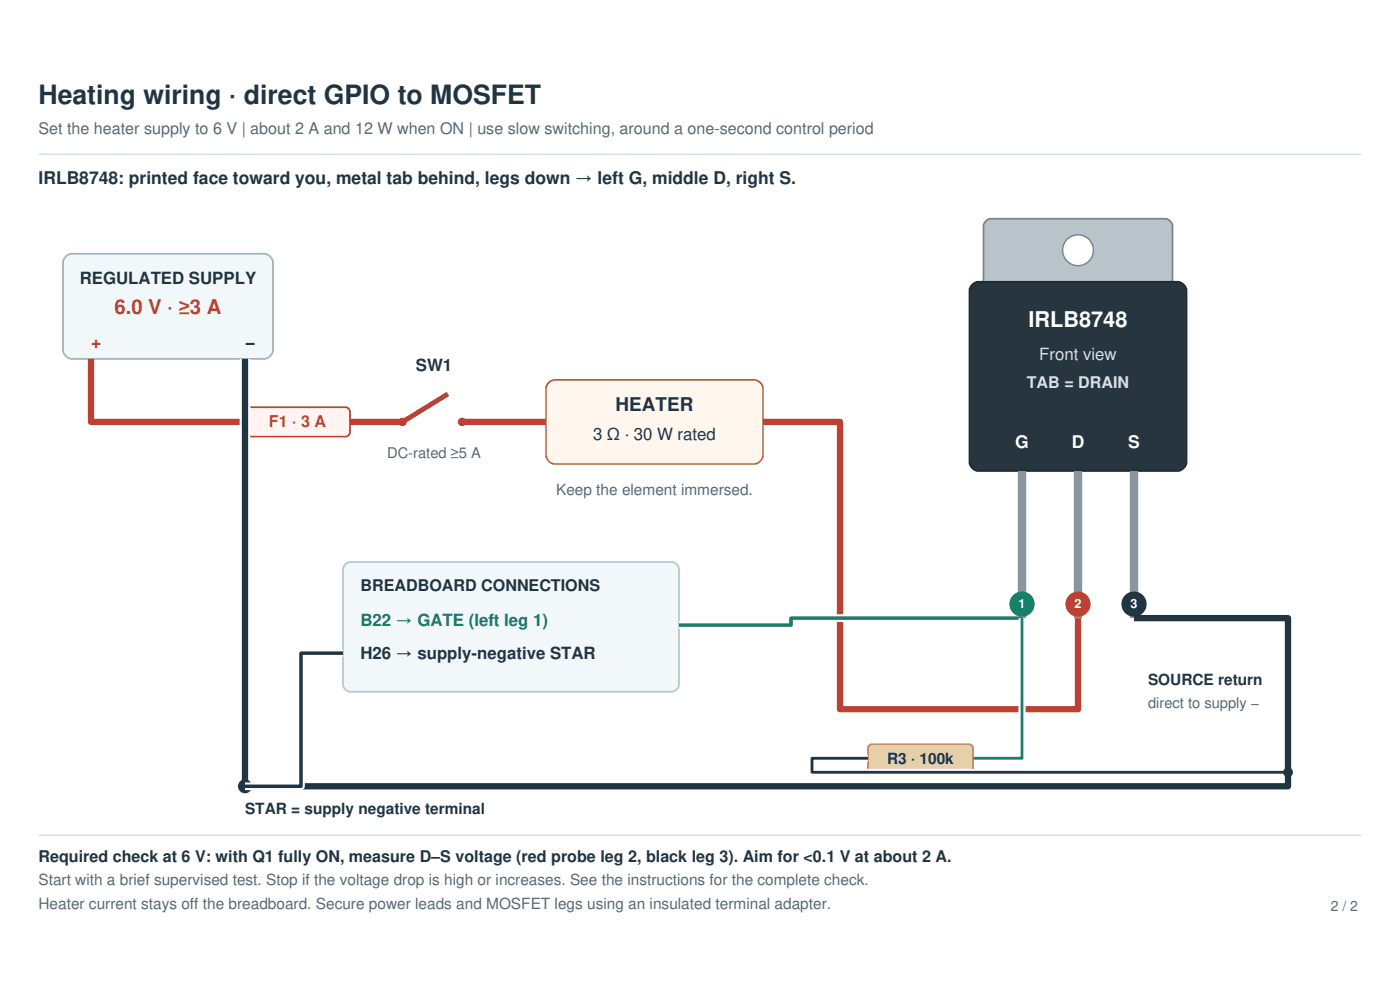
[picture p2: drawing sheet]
<svg xmlns="http://www.w3.org/2000/svg" width="420mm" height="297mm" viewBox="0 0 420 297" stroke-linecap="round" stroke-linejoin="round" font-family="sans-serif">
<path d="M0 17.2h420v262.5h-420z" fill="none" stroke="#fff" stroke-width=".53"/>
<path d="M11.6 46.2h396.9" fill="none" stroke="#d4dfe5" stroke-width=".42"/>
<path d="M20 76.7l1.4-.7h58l1 .4 1.2 1.2 .3 1v26.4l-.3 1-1.2 1.2-1 .3h-58l-1-.3-1.2-1.2-.3-1v-26.4l.3-1z" fill="#f2f7fa"/>
<path d="M20 76.7l1.4-.7h58l1 .4 1.2 1.2 .3 1v26.4l-.3 1-1.2 1.2-1 .3h-58l-1-.3-1.2-1.2-.3-1v-26.4l.3-1z" fill="none" stroke="#9eb2c0" stroke-width=".53"/>
<path d="M27.3 107.5v18.9h46.2" fill="none" stroke="#be4035" stroke-width="1.9" stroke-linecap="butt"/>
<path d="M73.8 122.6l1-.6 29.3 .1 .6 .5 .3 .7-.1 6.6-.5 .7-.7 .3-29.3-.1-.6-.5-.3-.7v-6.3z" fill="#fff4f1"/>
<path d="M73.8 122.6l1-.6 29.3 .1 .6 .5 .3 .7-.1 6.6-.5 .7-.7 .3-29.3-.1-.6-.5-.3-.7v-6.3z" fill="none" stroke="#be4035" stroke-width=".53"/>
<path d="M105 126.4h15.8" fill="none" stroke="#be4035" stroke-width="1.9" stroke-linecap="butt"/>
<circle cx="120.8" cy="126.4" r="1.05" fill="#be4035"/>
<circle cx="120.8" cy="126.4" r="1.05" fill="none" stroke="#be4035" stroke-width=".42"/>
<circle cx="138.6" cy="126.4" r="1.05" fill="#be4035"/>
<circle cx="138.6" cy="126.4" r="1.05" fill="none" stroke="#be4035" stroke-width=".42"/>
<path d="M134.4 118l-13.6 8.4" fill="none" stroke="#be4035" stroke-width="1.5" stroke-linecap="butt"/>
<path d="M138.6 126.4h25.2" fill="none" stroke="#be4035" stroke-width="1.9" stroke-linecap="butt"/>
<path d="M164.4 114.9l.9-.7 1-.4 60.6 .1 1.4 1 .6 1.5-.1 20.6-1 1.4-1.4 .6h-60.6l-1.4-1-.6-1.5v-20.1z" fill="#fff6ee"/>
<path d="M164.4 114.9l.9-.7 1-.4 60.6 .1 1.4 1 .6 1.5-.1 20.6-1 1.4-1.4 .6h-60.6l-1.4-1-.6-1.5v-20.1z" fill="none" stroke="#b57540" stroke-width=".53"/>
<path d="M228.9 126.4h23.1v86.1h71.4v-27.3" fill="none" stroke="#be4035" stroke-width="1.9" stroke-linecap="butt"/>
<path d="M295.7 66.2l1.5-.7h52.5a2.46 2.46 0 0 1 2.1 2.1v18.9a2.46 2.46 0 0 1-2.1 2.1h-52.5a2.46 2.46 0 0 1-2.1-2.1v-18.9z" fill="#b9c3ca"/>
<path d="M295.7 66.2l1.5-.7h52.5a2.46 2.46 0 0 1 2.1 2.1v18.9a2.46 2.46 0 0 1-2.1 2.1h-52.5a2.46 2.46 0 0 1-2.1-2.1v-18.9z" fill="none" stroke="#748590" stroke-width=".53"/>
<circle cx="323.4" cy="75" r="4.6" fill="#fff"/>
<circle cx="323.4" cy="75" r="4.6" fill="none" stroke="#748590" stroke-width=".42"/>
<path d="M291.9 85.1l1.5-.7h60l1.5 .7 .8 .9 .3 1v51.6l-.7 1.5-.9 .7-1 .3h-60l-1.5-.6-.7-.9-.3-1v-51.6l.3-1z" fill="#27353e"/>
<path d="M291.9 85.1l1.5-.7h60l1.5 .7 .8 .9 .3 1v51.6l-.7 1.5-.9 .7-1 .3h-60l-1.5-.6-.7-.9-.3-1v-51.6l.3-1z" fill="none" stroke="#1b2a34" stroke-width=".53"/>
<path d="M306.6 141.1v44.1M323.4 141.1v44.1M340.2 141.1v44.1" fill="none" stroke="#8a969f" stroke-width="2.5" stroke-linecap="butt"/>
<path d="M73.5 107.5v128.1h312.9v-50.4h-46.2" fill="none" stroke="#fff" stroke-width="3.2" stroke-linecap="butt"/>
<path d="M73.5 107.5v128.1h312.9v-50.4h-46.2" fill="none" stroke="#203442" stroke-width="1.9" stroke-linecap="butt"/>
<circle cx="73.5" cy="235.6" r="1.89" fill="#203442"/>
<circle cx="73.5" cy="235.6" r="1.89" fill="none" stroke="#203442" stroke-width=".42"/>
<path d="M103.6 169.1l1.4-.7h96.6a2.46 2.46 0 0 1 2.1 2.1v34.7a2.46 2.46 0 0 1-2.1 2.1h-96.6a2.46 2.46 0 0 1-2.1-2.1v-34.7z" fill="#f2f8fa"/>
<path d="M103.6 169.1l1.4-.7h96.6a2.46 2.46 0 0 1 2.1 2.1v34.7a2.46 2.46 0 0 1-2.1 2.1h-96.6a2.46 2.46 0 0 1-2.1-2.1v-34.7z" fill="none" stroke="#b2c7d4" stroke-width=".53"/>
<path d="M102.9 195.7h-12.6v39.9h-16.8M306.6 185.2h-69.3v2.1h-33.6" fill="none" stroke="#fff" stroke-width="2.3" stroke-linecap="butt"/>
<path d="M306.6 185.2h-69.3v2.1h-33.6" fill="none" stroke="#168169" stroke-width="1.1" stroke-linecap="butt"/>
<path d="M102.9 195.7h-12.6v39.9h-16.8" fill="none" stroke="#203442" stroke-width="1.1" stroke-linecap="butt"/>
<path d="M306.6 185.2v42h-14.7" fill="none" stroke="#fff" stroke-width="2.1" stroke-linecap="butt"/>
<path d="M306.6 185.2v42h-14.7" fill="none" stroke="#168169" stroke-width=".84" stroke-linecap="butt"/>
<path d="M260.8 223.4l.7-.4h29.4a1.23 1.23 0 0 1 1 1.1v6.3a1.23 1.23 0 0 1-1 1h-29.4a1.23 1.23 0 0 1-1.1-1v-6.3z" fill="#e5d0a9"/>
<path d="M260.8 223.4l.7-.4h29.4a1.23 1.23 0 0 1 1 1.1v6.3a1.23 1.23 0 0 1-1 1h-29.4a1.23 1.23 0 0 1-1.1-1v-6.3z" fill="none" stroke="#a48c62" stroke-width=".53"/>
<path d="M260.4 227.2h-16.8v4.2h142.8" fill="none" stroke="#fff" stroke-width="2.1" stroke-linecap="butt"/>
<path d="M260.4 227.2h-16.8v4.2h142.8" fill="none" stroke="#203442" stroke-width=".84" stroke-linecap="butt"/>
<circle cx="386.4" cy="231.4" r="1.26" fill="#203442"/>
<circle cx="386.4" cy="231.4" r="1.26" fill="none" stroke="#203442" stroke-width=".42"/>
<circle cx="306.6" cy="181" r="3.6" fill="#168169"/>
<circle cx="306.6" cy="181" r="3.6" fill="none" stroke="#168169" stroke-width=".42"/>
<circle cx="323.4" cy="181" r="3.6" fill="#be4035"/>
<circle cx="323.4" cy="181" r="3.6" fill="none" stroke="#be4035" stroke-width=".42"/>
<circle cx="340.2" cy="181" r="3.6" fill="#203442"/>
<circle cx="340.2" cy="181" r="3.6" fill="none" stroke="#203442" stroke-width=".42"/>
<path d="M11.6 250.3h396.9" fill="none" stroke="#d4dfe5" stroke-width=".42"/>
<text font-size="8" fill="#203442" x="11.6" y="31.3">Heating wiring · direct GPIO to MOSFET</text>
<text font-size="6.5" fill="#fff" x="308.6" y="97.9">IRLB8748</text>
<text font-size="6.1" fill="#be4035" x="34.3" y="94.1">6.0 V · ≥3 A</text>
<text font-size="5.7" fill="#203442" x="184.7" y="123.3">HEATER</text>
<g font-size="5.3" fill="#203442">
<text x="11.6" y="55">IRLB8748: printed face toward you, metal tab behind, legs down → left G, middle D, right S.</text>
<text x="73.5" y="104.2">−</text>
</g>
<text font-size="5.3" fill="#be4035" x="27.3" y="104.2">+</text>
<g font-size="5.3" fill="#fff">
<text x="304.6" y="134.2">G</text>
<text x="321.5" y="134.2">D</text>
<text x="338.5" y="134.2">S</text>
</g>
<g font-size="5" fill="#203442">
<text x="23.9" y="85.1">REGULATED SUPPLY</text>
<text x="124.7" y="111.3">SW1</text>
<text x="177.9" y="131.9">3 Ω · 30 W rated</text>
<text x="108.2" y="197.6">H26 → supply-negative STAR</text>
</g>
<text font-size="5" fill="#d8e1e6" x="311.8" y="108">Front view</text>
<text font-size="5" fill="#168169" x="108.2" y="187.6">B22 → GATE (left leg 1)</text>
<text font-size="4.8" fill="#546976" x="11.6" y="40.1">Set the heater supply to 6 V | about 2 A and 12 W when ON | use slow switching, around a one-second control period</text>
<text font-size="4.8" fill="#d8e1e6" x="308" y="116.4">TAB = DRAIN</text>
<text font-size="4.8" fill="#be4035" x="80.7" y="127.9">F1 · 3 A</text>
<g font-size="4.8" fill="#203442">
<text x="108.2" y="177.1">BREADBOARD CONNECTIONS</text>
<text x="11.6" y="258.3">Required check at 6 V: with Q1 fully ON, measure D–S voltage (red probe leg 2, black leg 3). Aim for &lt;0.1 V at about 2 A.</text>
</g>
<g font-size="4.6" fill="#546976">
<text x="166.8" y="148.5">Keep the element immersed.</text>
<text x="11.6" y="265.3">Start with a brief supervised test. Stop if the voltage drop is high or increases. See the instructions for the complete check.</text>
<text x="11.6" y="272.4">Heater current stays off the breadboard. Secure power leads and MOSFET legs using an insulated terminal adapter.</text>
</g>
<g font-size="4.6" fill="#203442">
<text x="344.4" y="205.2">SOURCE return</text>
<text x="266.1" y="228.9">R3 · 100k</text>
<text x="73.5" y="244">STAR = supply negative terminal</text>
</g>
<g font-size="4.4" fill="#546976">
<text x="116.1" y="137.4">DC-rated ≥5 A</text>
<text x="344.4" y="212.1">direct to supply −</text>
</g>
<text font-size="4.2" fill="#546976" x="399.2" y="273">2 / 2</text>
<g font-size="3.8" fill="#fff">
<text x="305.6" y="182.3">1</text>
<text x="322.4" y="182.3">2</text>
<text x="339.2" y="182.3">3</text>
</g>
</svg>
